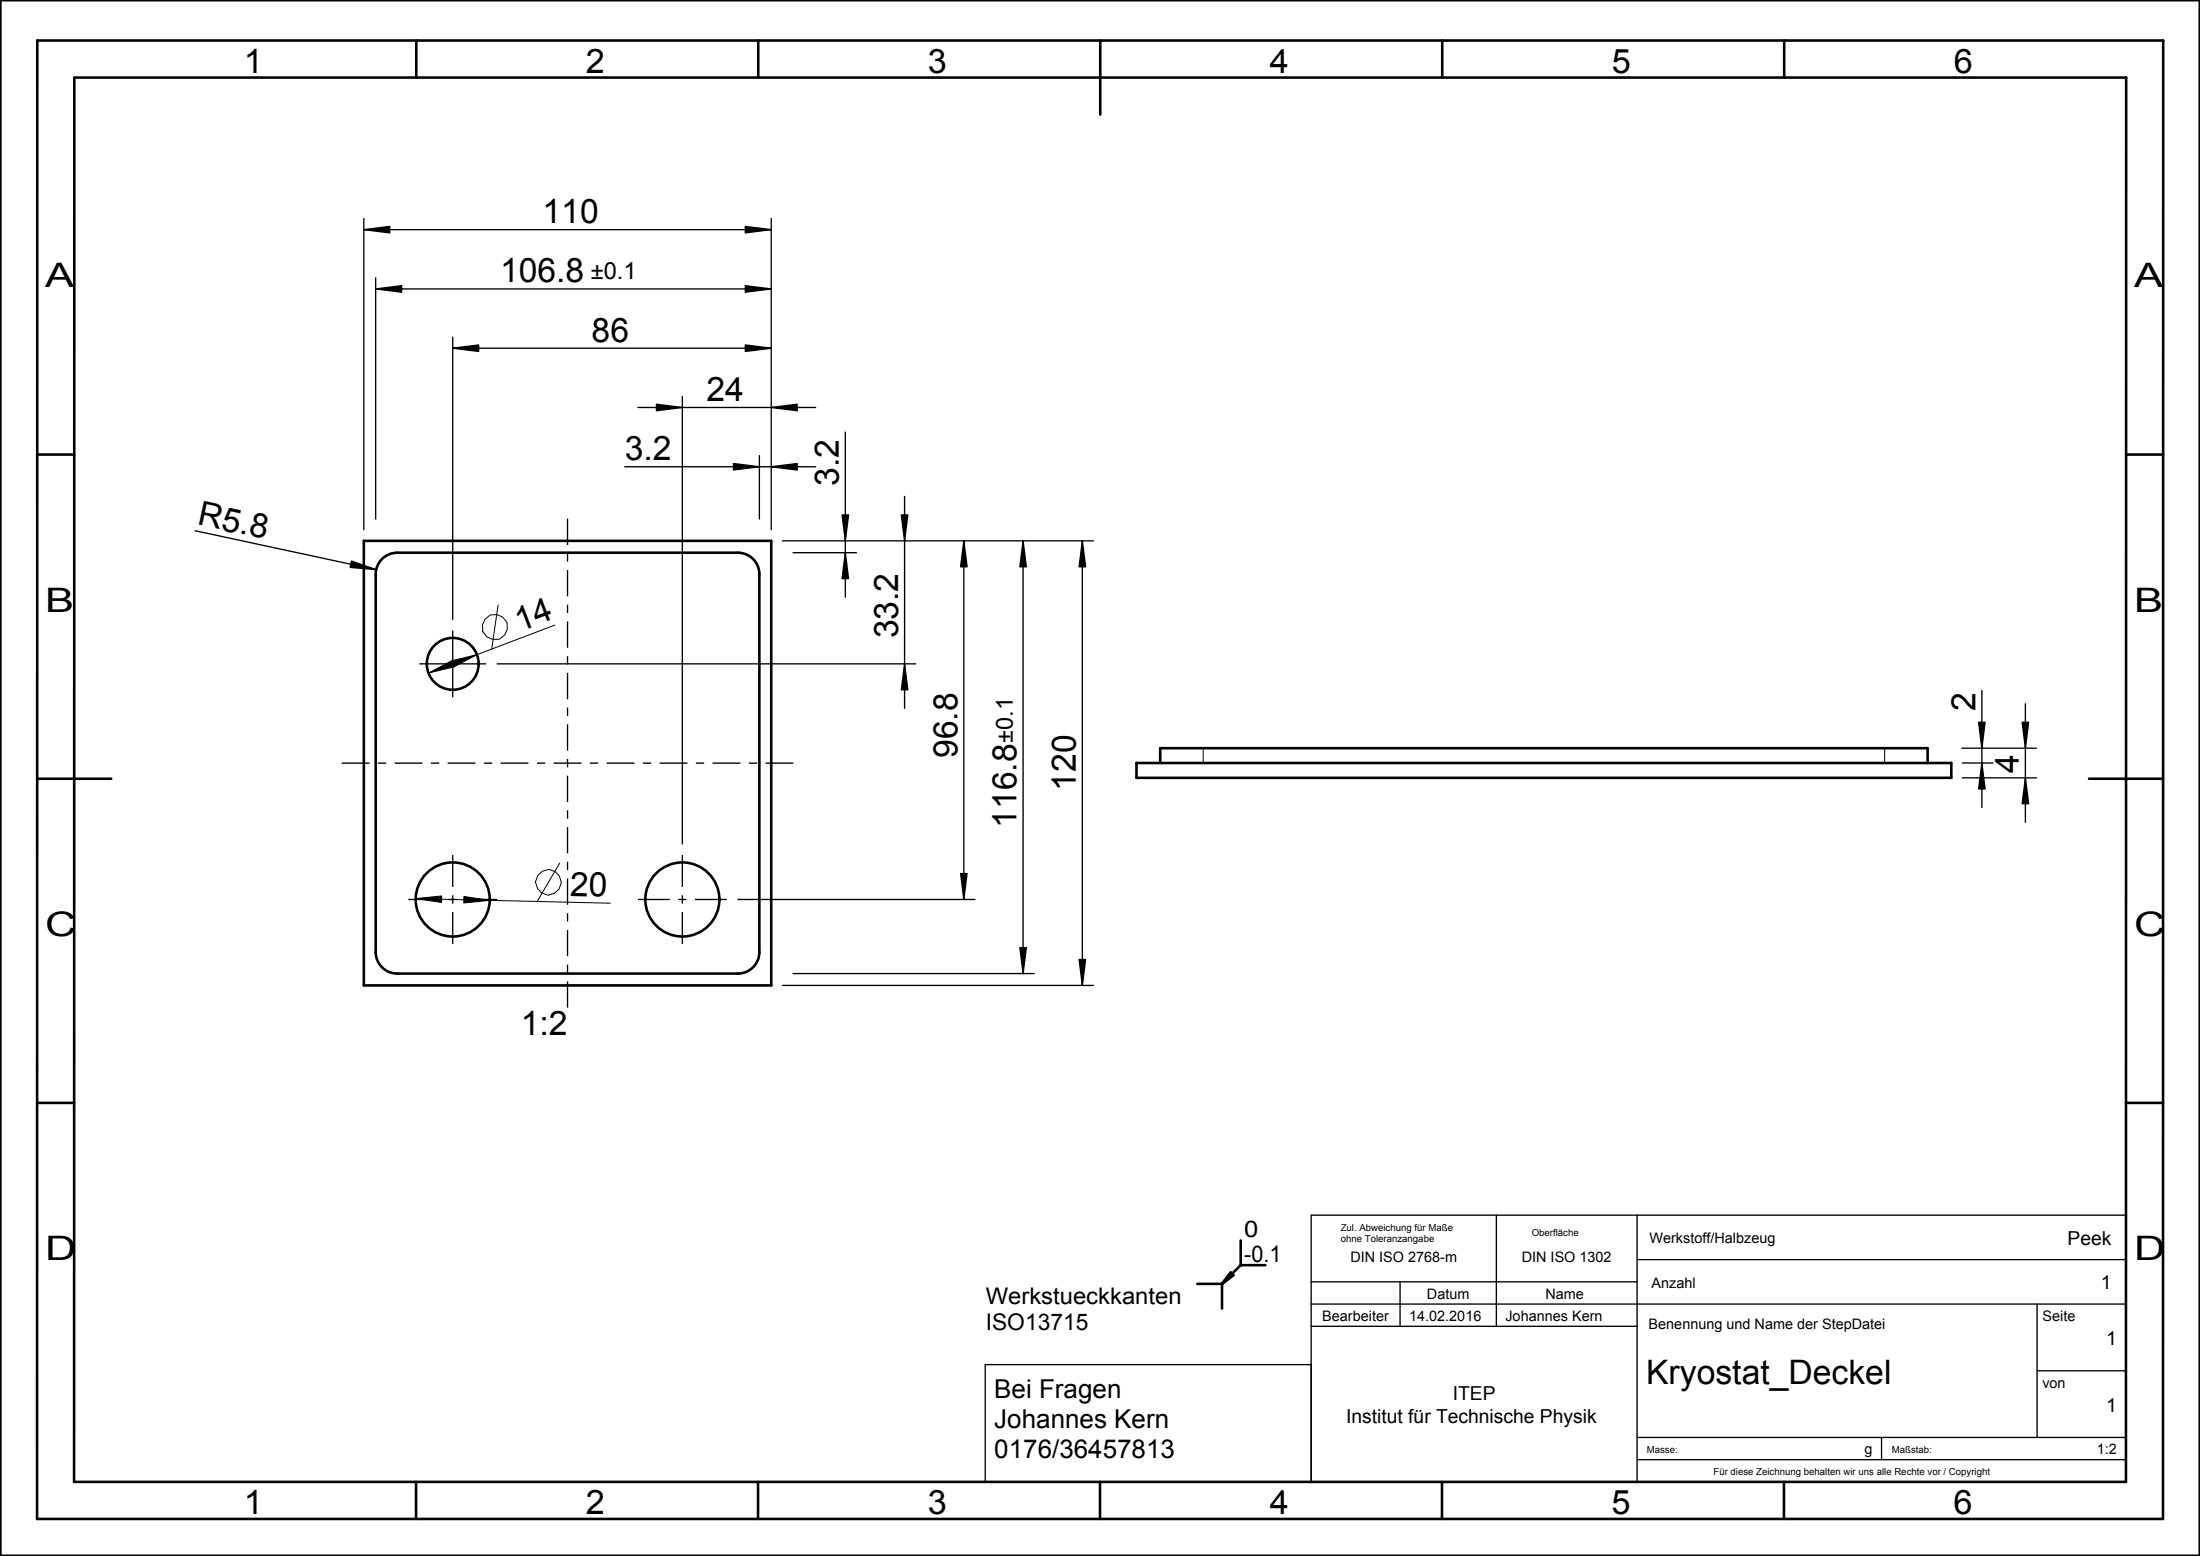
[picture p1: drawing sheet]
<svg xmlns="http://www.w3.org/2000/svg" width="297mm" height="210mm" viewBox="0 0 297 210" stroke-linecap="round" stroke-linejoin="round" font-family="sans-serif">
<path d="M0 0h297v210h-297z" fill="none" stroke="#000" stroke-width=".35"/>
<!-- layer: 0 -->
<path d="M166.1 171.8l.4 .3-1.5 1.2z" fill="#000"/>
<g fill="none" stroke="#000" stroke-width=".35">
<path d="M0 0h297v210h-297zM5 5.5h287v199.5h-287zM10 10.5h277v189.5h-277zM56.2 5.5v5M102.4 5.5v5M148.5 5.5v10M194.7 5.5v5M240.9 5.5v5M5 61.3h5M287 61.3h5M5 105.1h10M282 105.1h10"/>
<path d="M5 148.8h5M287 148.8h5M161.6 173.3h3.4M165 173.3v3.3M166.1 171.8l.4 .3-1.5 1.2zM167.5 170.8h3.3M167.5 167.4v3.4M167.5 170.8l-2.5 2.5M56.2 200v5M102.3 200v5M148.5 200v5M194.7 200v5"/>
<path d="M240.8 200v5M297 210h.1"/>
</g>
<g fill="none" stroke="#000" stroke-width=".18">
<path d="M177 173h44M177 176h110M177 179h44M189 173v6M202 164v15M221 170h66M221 164v36M275 176v18M177 184.2h-44v15.8h154v-36h-110v36M221 194h66M221 197h66M254 194v3"/>
<path d="M275 185h12"/>
</g>
<!-- layer: 02_ALL_AXES -->
<g fill="none" stroke="#000" stroke-width=".18">
<path d="M76.6 70v3.5M76.6 74.7v1.1M76.6 76.9v3.6M56.6 89.6h9M61.1 85.1v9M76.6 81.6v1.1M76.6 83.9v3.5M76.6 88.6v1.1M76.6 90.8v3.6M76.6 95.5v1.1M76.6 97.7v3.6M46.1 103h3.8"/>
<path d="M51 103h1.1M53.3 103h3.7M58.2 103h1.1M60.4 103h3.8M61.1 115.4v4.3M65.3 103h1.2M67.6 103h3.7M72.5 103h1.1M74.7 103h3.8M76.6 102.4v1.2M76.6 104.7v3.5M76.6 109.4v1.1"/>
<path d="M76.6 111.6v3.6M76.6 116.3v1.1M76.6 118.6v3.5M79.6 103h1.2M81.9 103h3.8M86.8 103h1.1M89 103h3.8M92.1 115.4v4.3M93.9 103h1.2M96.2 103h3.8M101.1 103h1.1M103.3 103h3.8"/>
<path d="M55.1 121.4h4.3M60.6 121.4h1.1M61.1 120.8v1.2M61.1 123.1v4.3M62.8 121.4h4.3M76.6 123.2v1.2M76.6 125.5v3.6M76.6 130.2v1.1M76.6 132.4v3.6M86.1 121.4h4.3M91.6 121.4h1.1M92.1 120.8v1.2"/>
<path d="M92.1 123.1v4.3M93.8 121.4h4.3"/>
</g>
<g fill="none" stroke="#000" stroke-width=".35">
<circle cx="61.1" cy="89.6" r="3.5"/>
<circle cx="61.1" cy="121.4" r="5"/>
<circle cx="92.1" cy="121.4" r="5"/>
</g>
<!-- layer: 20_ALL_FEATURES -->
<path d="M49.1 73h55v60h-55zM51.8 75.2l.5-.3 .7-.2 .6-.1h46a2.9 2.9 0 0 1 2.9 2.9v51a2.9 2.9 0 0 1-2.9 2.9h-46a2.9 2.9 0 0 1-2.9-2.9v-51a2.89 2.89 0 0 1 1.1-2.3zM153.4 103h110v2h-110zM156.6 103v-2h103.6v2" fill="none" stroke="#000" stroke-width=".35"/>
<path d="M162.4 101v2M254.4 101v2" fill="none" stroke="#000" stroke-width=".14"/>
<!-- layer: 51_ALL_DIMS -->
<g fill="#000">
<path d="M49.1 31l3.5-.4v.8zM50.7 39l3.5-.4v.8zM100.6 30.6l3.5 .4-3.5 .4zM100.6 38.6l3.5 .4-3.5 .4zM61.1 47l3.5-.4v.8zM88.6 54.6l3.5 .4-3.5 .4zM100.6 46.6l3.5 .4-3.5 .4zM104.1 55l3.5-.4v.8zM47.5 75.7l3.3 1.2-3.5-.3zM99 62.6l3.5 .4-3.5 .4zM104.1 63l3.5-.4v.8zM113.7 69.5h.9l-.5 3.5z"/>
<path d="M114.1 74.6l.5 3.5h-.9zM121.7 69.5h.9l-.5 3.5zM130.1 73l.5 3.5h-.9zM138.1 73l.5 3.5h-.9zM146.1 73l.5 3.5h-.9zM57.8 90.8l3.2-1.6 .3 .8zM61 89.2l3.4-.8-3.1 1.6zM122.1 89.6l.5 3.5h-.9zM267.6 103l.4 3.5h-.9zM267.1 97.5h.9l-.4 3.5zM273 97.5h.9l-.5 3.5zM273.4 105l.5 3.5h-.9z"/>
<path d="M56.1 121.3l3.5-.4v.9zM62.6 121l3.5 .5-3.5 .4zM129.7 117.9h.9l-.5 3.5zM137.7 127.9h.9l-.5 3.5zM145.7 129.5h.9l-.5 3.5z"/>
</g>
<g fill="none" stroke="#000" stroke-width=".18">
<path d="M49.1 31l3.5-.4v.8zM49.1 29.5v42M49.1 31h55M50.7 39l3.5-.4v.8zM50.7 37.5v32.6M50.7 39h53.4M100.6 30.6l3.5 .4-3.5 .4zM100.6 38.6l3.5 .4-3.5 .4zM104.1 29.5v42M61.1 47l3.5-.4v.8zM61.1 45.5v38.1M61.1 47h43"/>
<path d="M86.1 55h24M88.6 54.6l3.5 .4-3.5 .4zM92.1 53.5v60.4M100.6 46.6l3.5 .4-3.5 .4zM104.1 55l3.5-.4v.8zM114.1 58.3v22.3M26.3 71.6l24.5 5.3M47.5 75.7l3.3 1.2-3.5-.3zM84.3 63h25.8M99 62.6l3.5 .4-3.5 .4zM102.5 61.5v8.6M104.1 63l3.5-.4v.8z"/>
<path d="M105.6 73h42M107.1 74.6h8.5M113.7 69.5h.9l-.5 3.5zM114.1 74.6l.5 3.5h-.9zM121.7 69.5h.9l-.5 3.5zM122.1 67v28.6M130.1 73l.5 3.5h-.9zM130.1 73v48.4M138.1 73l.5 3.5h-.9zM138.1 73v58.4M146.1 73l.5 3.5h-.9zM146.1 73v60"/>
<path d="M67.1 89.6h56.5M122.1 89.6l.5 3.5h-.9zM267.1 97.5h.9l-.4 3.5zM267.6 93.2v15.8M273 97.5h.9l-.5 3.5zM273.4 95v16M129.7 117.9h.9l-.5 3.5zM264.8 101h10.1M264.9 105h10M264.9 103h4.2M267.6 103l.4 3.5h-.9zM273.4 105l.5 3.5h-.9z"/>
<path d="M99.6 121.4h32M105.6 133h42M107.1 131.4h32.5M137.7 127.9h.9l-.5 3.5zM145.7 129.5h.9l-.5 3.5z"/>
</g>
<g fill="none" stroke="#000" stroke-width=".14">
<path d="M57.8 90.8l3.2-1.6 .3 .8zM61 89.2l3.4-.8-3.1 1.6zM67.2 81.7l-.8 5.9M74.9 84.4l-17.1 6.4M75.6 116.5l-3.1 5.2M56.1 121.3l3.5-.4v.9zM56.1 121.3l26.3 .6M62.6 121l3.5 .5-3.5 .4z"/>
<circle cx="66.8" cy="84.6" r="1.72"/>
<circle cx="74" cy="119.1" r="1.72"/>
</g>
<g font-size="4.6">
<text x="32.9" y="9.8">1</text>
<text x="79.1" y="9.8">2</text>
<text x="125.3" y="9.8">3</text>
<text x="171.4" y="9.8">4</text>
<text x="217.6" y="9.8">5</text>
<text x="263.8" y="9.8">6</text>
<text x="73.2" y="30.1">110</text>
<text x="6.1" y="38.8">A</text>
<text x="67.5" y="38.1">106.8</text>
<text x="288.1" y="38.8">A</text>
<text x="79.9" y="46.1">86</text>
<text x="95.4" y="54.1">24</text>
<text x="84.3" y="62.1">3.2</text>
<text x="113.2" y="65.6" transform="rotate(-90 113.2 65.6)">3.2</text>
<text x="26.5" y="70.8" transform="rotate(12 26.5 70.8)">R5.8</text>
<text x="6.1" y="82.5">B</text>
<text x="288.1" y="82.5">B</text>
<text x="121.2" y="86.2" transform="rotate(-90 121.2 86.2)">33.2</text>
<text x="266.7" y="95.9" transform="rotate(-90 266.7 95.9)">2</text>
<text x="129.2" y="102.3" transform="rotate(-90 129.2 102.3)">96.8</text>
<text x="145.2" y="106.7" transform="rotate(-90 145.2 106.7)">120</text>
<text x="272.6" y="104.4" transform="rotate(-90 272.6 104.4)">4</text>
<text x="137.2" y="111.7" transform="rotate(-90 137.2 111.7)">116.8</text>
<text x="76.9" y="120.9" transform="rotate(1 76.9 120.9)">20</text>
<text x="6.1" y="126.3">C</text>
<text x="288.1" y="126.3">C</text>
<text x="70.3" y="139.7">1:2</text>
<text x="6.1" y="170">D</text>
<text x="288.1" y="170">D</text>
<text x="222.2" y="186.8">Kryostat_Deckel</text>
<text x="32.9" y="204.3">1</text>
<text x="79.1" y="204.3">2</text>
<text x="125.2" y="204.3">3</text>
<text x="171.4" y="204.3">4</text>
<text x="217.6" y="204.3">5</text>
<text x="263.7" y="204.3">6</text>
</g>
<text font-size="4.5" x="70.2" y="85.2" transform="rotate(-21 70.2 85.2)">14</text>
<g font-size="3.5">
<text x="134.2" y="188.6">Bei Fragen</text>
<text x="134.2" y="192.7">Johannes Kern</text>
<text x="134.2" y="196.7">0176/36457813</text>
</g>
<g font-size="3.2">
<text x="79.8" y="37.6">±0.1</text>
<text x="136.7" y="100.2" transform="rotate(-90 136.7 100.2)">±0.1</text>
</g>
<g font-size="3.1">
<text x="168" y="166.9">0</text>
<text x="168" y="170.3">-0.1</text>
<text x="133.1" y="176">Werkstueckkanten</text>
<text x="133.1" y="179.6">ISO13715</text>
</g>
<g font-size="2.6">
<text x="279.1" y="168">Peek</text>
<text x="283.6" y="174">1</text>
<text x="284.3" y="181.5">1</text>
<text x="196.1" y="189">ITEP</text>
<text x="284.3" y="190.5">1</text>
<text x="181.7" y="192">Institut für Technische Physik</text>
</g>
<g font-size="2">
<text x="222.7" y="167.8">Werkstoff/Halbzeug</text>
<text x="182.3" y="170.4">DIN ISO 2768-m</text>
<text x="205.4" y="170.4">DIN ISO 1302</text>
<text x="223" y="173.8">Anzahl</text>
<text x="178.5" y="178.3">Bearbeiter</text>
<text x="190.2" y="178.3">14.02.2016</text>
<text x="192.6" y="175.3">Datum</text>
<text x="203.2" y="178.3">Johannes Kern</text>
<text x="208.6" y="175.3">Name</text>
<text x="222.6" y="179.4">Benennung und Name der StepDatei</text>
<text x="275.8" y="178.3">Seite</text>
<text x="275.7" y="187.4">von</text>
<text x="251.7" y="196.3">g</text>
<text x="283.1" y="196.3">1:2</text>
</g>
<g font-size="1.3">
<text x="181" y="166.2">Zul. Abweichung für Maße</text>
<text x="181" y="167.7">ohne Toleranzangabe</text>
<text x="206.8" y="166.8">Oberfläche</text>
<text x="222.3" y="196.1">Masse:</text>
<text x="255.4" y="196.1">Maßstab:</text>
<text x="231.3" y="199">Für diese Zeichnung behalten wir uns alle Rechte vor / Copyright</text>
</g>
</svg>
